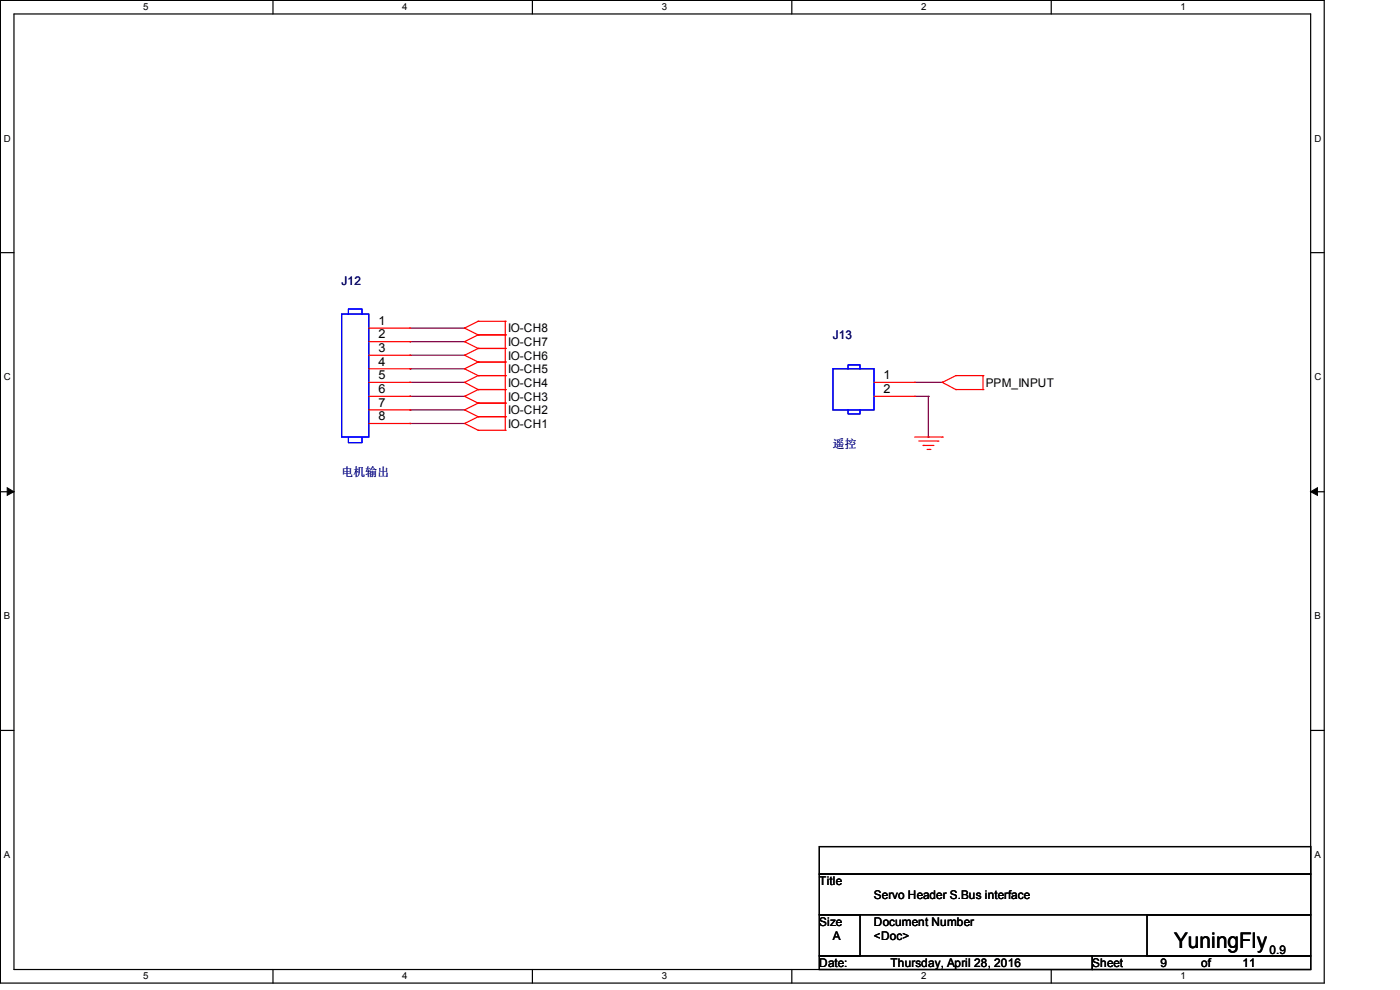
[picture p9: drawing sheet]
<svg xmlns="http://www.w3.org/2000/svg" width="297mm" height="210mm" viewBox="0 0 297 210" stroke-linecap="round" stroke-linejoin="round" font-family="sans-serif">
<path d="M.1 .1h280.8v208.4h-280.8zM3 3h275v202.7h-275z" fill="none" stroke="#000" stroke-width=".25"/>
<g fill="#fff">
<path d="M30.4 .4h1.1v2.3h-1.1z"/>
<path d="M30.4 206h1.1v2.3h-1.1z"/>
</g>
<path d="M57.9 .1v2.9M57.9 205.7v2.8" fill="none" stroke="#000" stroke-width=".25"/>
<g fill="#fff">
<path d="M85.3 .4h1.1v2.3h-1.1z"/>
<path d="M85.3 206h1.1v2.3h-1.1z"/>
</g>
<path d="M112.9 .1v2.9M112.9 205.7v2.8" fill="none" stroke="#000" stroke-width=".25"/>
<g fill="#fff">
<path d="M140.4 .4h1.1v2.3h-1.1z"/>
<path d="M140.4 206h1.1v2.3h-1.1z"/>
</g>
<path d="M168 .1v2.9M168 205.7v2.8" fill="none" stroke="#000" stroke-width=".25"/>
<g fill="#fff">
<path d="M195.4 .4h1.1v2.3h-1.1z"/>
<path d="M195.4 206h1.1v2.3h-1.1z"/>
</g>
<path d="M223 .1v2.9M223 205.7v2.8" fill="none" stroke="#000" stroke-width=".25"/>
<g fill="#fff">
<path d="M250.4 .4h1.1v2.3h-1.1z"/>
<path d="M250.4 206h1.1v2.3h-1.1z"/>
<path d="M.8 28.3h1.5v2.3h-1.5z"/>
<path d="M278.8 28.3h1.4v2.3h-1.4z"/>
<path d="M.8 78.9h1.5v2.3h-1.5z"/>
<path d="M278.8 78.9h1.4v2.3h-1.4z"/>
</g>
<path d="M.1 53.6h2.9M278 53.6h2.9" fill="none" stroke="#000" stroke-width=".25"/>
<g fill="#fff">
<path d="M.8 129.6h1.4v2.3h-1.4z"/>
<path d="M278.8 129.6h1.4v2.3h-1.4z"/>
</g>
<path d="M.1 104.3h2.9M278 104.3h2.9" fill="none" stroke="#000" stroke-width=".25"/>
<path d="M1.5 103.5l1.5 .8-1.5 .8zM278 104.3l1.5-.8v1.6z" fill="#000" stroke="#000" stroke-width=".21"/>
<g fill="#fff">
<path d="M.8 180.3h1.3v2.2h-1.3z"/>
<path d="M278.8 180.3h1.3v2.2h-1.3z"/>
</g>
<path d="M.1 154.9h2.9M278 154.9h2.9M173.8 179.6h104.2v5.8h-104.2zM173.8 185.4h104.2v8.7h-104.2zM173.8 194.1h8.7v8.7h-8.7zM243.3 194.1h34.7v8.7h-34.7zM173.8 202.8h57.9v2.9h-57.9zM231.7 202.8h46.3v2.9h-46.3z" fill="none" stroke="#000" stroke-width=".25"/>
<g fill="none" stroke="#800040" stroke-width=".25">
<path d="M87 72.5h.1M87 75.4h.1M87 78.2h.1M87 69.6h11.6M87 72.5h11.6M87 75.4h11.6M87 78.2h11.6M98.6 69.6h.1M87 81.1h.1M87 84.1h.1M87 87h.1M87 89.8h.1"/>
<path d="M87 81.1h11.6M87 84.1h11.6M87 87h11.6M87 89.8h11.6M194.1 81.1h5.8M194.1 84.1h2.8M196.9 84.1h.1M196.9 92.7h.1M196.9 84.1v8.6M199.9 81.1h.1"/>
</g>
<g fill="none" stroke="#f00" stroke-width=".25">
<path d="M78.2 69.6h8.8M78.2 72.5h8.8M78.2 75.4h8.8M78.2 78.2h8.8M87 69.6h.1M87 72.5h.1M87 75.4h.1M87 78.2h.1M98.6 78.2h.1M98.6 75.4h.1M98.6 72.5h.1M98.6 69.6h.1"/>
<path d="M98.6 78.2l2.8 1.5M98.6 75.4l2.8 1.4M98.6 72.5l2.8 1.4M98.6 69.6l2.8 1.4M101.4 79.7h.1M101.4 76.8h.1M101.4 73.9h.1M101.4 71h.1M101.4 68.2h.1M101.4 79.7l-2.8 1.4M101.4 79.7h5.8M101.4 76.8l-2.8 1.4"/>
<path d="M101.4 76.8h5.8M101.4 73.9l-2.8 1.5M101.4 73.9h5.8M101.4 71l-2.8 1.5M101.4 71h5.8M101.4 68.2l-2.8 1.4M101.4 68.2h5.8M107.2 79.7h.1M107.2 76.8h.1M107.2 73.9h.1M107.2 71h.1M107.2 68.2h.1"/>
<path d="M107.2 68.2v23.1M202.8 79.7h.1M202.8 79.7h5.7M202.8 79.7l-2.9 1.4M208.5 79.7h.1M208.5 79.7v2.9M78.2 81.1h8.8M78.2 84.1h8.8M78.2 87h8.8M78.2 89.8h8.8M87 81.1h.1M87 84.1h.1"/>
<path d="M87 87h.1M87 89.8h.1M98.6 89.8h.1M98.6 87h.1M98.6 84.1h.1M98.6 81.1h.1M98.6 89.8l2.8 1.5M98.6 87l2.8 1.4M98.6 84.1l2.8 1.4M98.6 81.1l2.8 1.5M101.4 88.4h.1M101.4 91.3h.1"/>
<path d="M101.4 85.5h.1M101.4 82.6h.1M101.4 88.4l-2.8 1.4M101.4 88.4h5.8M101.4 91.3h5.8M101.4 85.5l-2.8 1.5M101.4 85.5h5.8M101.4 82.6l-2.8 1.5M101.4 82.6h5.8M107.2 88.4h.1M107.2 91.3h.1M107.2 85.5h.1"/>
<path d="M107.2 82.6h.1M185.4 81.1h8.7M185.4 84.1h8.7M194.1 81.1h.1M194.1 84.1h.1M194.1 92.7h5.8M194.9 93.6h4.1M195.8 94.5h.1M195.8 94.5h2.3M196.7 95.3h.6M197.3 95.3h.1M199 93.6h.1"/>
<path d="M199.9 81.1h.1M199.9 92.7h.1M199.9 81.1l2.9 1.5M202.8 82.6h.1M202.8 82.6h5.7M208.5 82.6h.1"/>
</g>
<path d="M72.5 66.6h5.7v26.1h-5.7zM73.9 66.6v-1.1h2.9v1.1M176.7 78.2h8.7v8.8h-8.7zM179.9 78.2v-.8h2.6v.8M73.9 92.7v1.2h2.9v-1.2M179.9 87v.8h2.6v-.8" fill="none" stroke="#00f" stroke-width=".25"/>
<text font-size="4.6" x="249.1" y="201.1">YuningFly</text>
<g font-size="2.6">
<text x="80.3" y="68.9">1</text>
<text x="80.3" y="71.8">2</text>
<text x="80.3" y="74.7">3</text>
<text x="80.3" y="77.6">4</text>
<text x="80.3" y="80.4">5</text>
<text x="80.3" y="83.4">6</text>
<text x="187.5" y="80.4">1</text>
<text x="187.5" y="83.4">2</text>
<text x="80.3" y="86.3">7</text>
<text x="80.3" y="89.2">8</text>
</g>
<g font-size="2.5" fill="#000080">
<text x="72.5" y="60.4">J12</text>
<text x="176.7" y="72">J13</text>
<text x="176.7" y="95.1">遥控</text>
<text x="72.5" y="100.9">电机输出</text>
</g>
<g font-size="2.5">
<text x="107.8" y="70.5">IO-CH8</text>
<text x="107.8" y="76.3">IO-CH6</text>
<text x="107.8" y="73.4">IO-CH7</text>
<text x="107.8" y="82">IO-CH4</text>
<text x="107.8" y="79.2">IO-CH5</text>
<text x="209.1" y="82">PPM_INPUT</text>
<text x="107.8" y="87.9">IO-CH2</text>
<text x="107.8" y="85">IO-CH3</text>
<text x="107.8" y="90.8">IO-CH1</text>
<text x="173.8" y="187.8">Title</text>
<text x="185.4" y="190.7">Servo Header S.Bus interface</text>
<text x="173.8" y="196.4">Size</text>
<text x="185.4" y="196.4">Document Number</text>
<text x="176.7" y="199.3">A</text>
<text x="185.4" y="199.3">&lt;Doc&gt;</text>
<text x="269.3" y="202.3">0.9</text>
<text x="173.8" y="205.1">Date:</text>
<text x="188.9" y="205.1">Thursday, April 28, 2016</text>
<text x="231.7" y="205.1">Sheet</text>
<text x="246.2" y="205.1">9</text>
<text x="254.8" y="205.1">of</text>
<text x="263.6" y="205.1">11</text>
</g>
<g font-size="2">
<text x="30.4" y="2.2">5</text>
<text x="85.3" y="2.2">4</text>
<text x="140.4" y="2.2">3</text>
<text x="195.4" y="2.2">2</text>
<text x="250.5" y="2.2">1</text>
<text x=".8" y="30.1">D</text>
<text x="278.8" y="30.1">D</text>
<text x=".8" y="80.7">C</text>
<text x="278.8" y="80.7">C</text>
<text x=".8" y="131.4">B</text>
<text x="278.8" y="131.4">B</text>
<text x=".8" y="182">A</text>
<text x="278.8" y="182">A</text>
<text x="30.4" y="207.8">5</text>
<text x="85.3" y="207.8">4</text>
<text x="140.4" y="207.8">3</text>
<text x="195.4" y="207.8">2</text>
<text x="250.5" y="207.8">1</text>
</g>
</svg>
